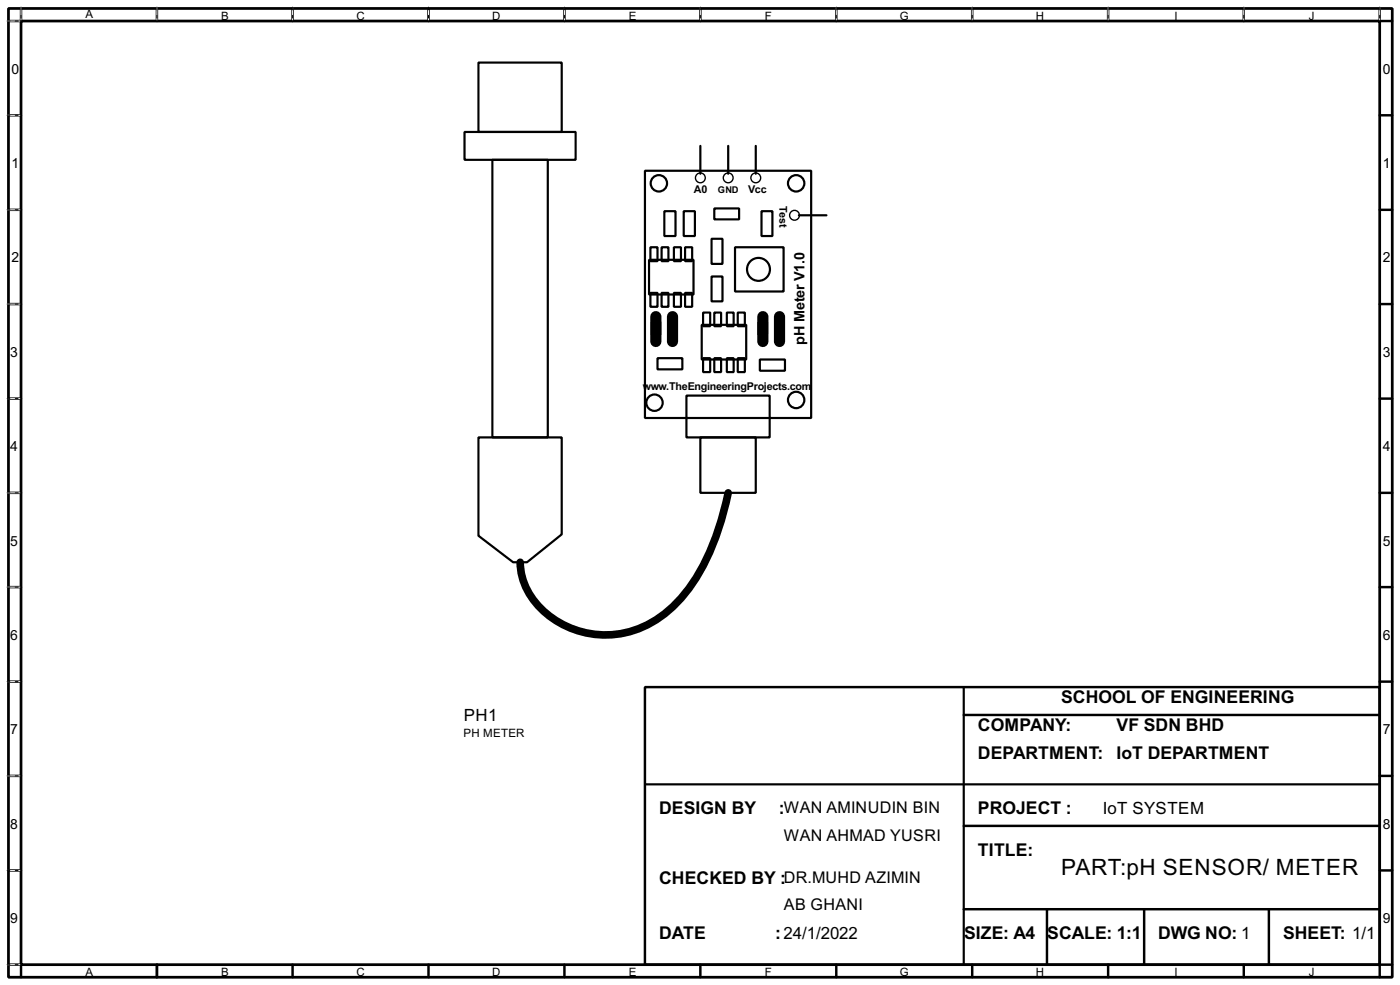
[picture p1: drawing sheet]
<svg xmlns="http://www.w3.org/2000/svg" width="256mm" height="180mm" viewBox="0 0 256 180" stroke-linecap="round" stroke-linejoin="round" font-family="sans-serif">
<path d="M1.6 1.6h253.5v177.3h-253.5zM3.9 3.9h248.9v172.7h-248.9z" fill="none" stroke="#000" stroke-width=".5"/>
<g fill="none" stroke="#000" stroke-width=".45">
<path d="M3.9 1.6v2.3h-2.3M28.8 1.6v2.3M53.6 1.6v2.3M78.5 1.6v2.3M103.4 1.6v2.3M128.3 1.6v2.3M153.2 1.6v2.3M178.1 1.6v2.3M203 1.6v2.3M227.9 1.6v2.3M252.8 1.6v2.3h2.3M1.6 21.1h2.3"/>
<path d="M1.6 38.4h2.3M252.8 21.1h2.3M252.8 38.4h2.3M1.6 55.7h2.3M252.8 55.7h2.3M1.6 73h2.3M252.8 73h2.3M1.6 90.2h2.3M252.8 90.2h2.3M1.6 107.5h2.3M252.8 107.5h2.3M1.6 124.8h2.3"/>
<path d="M118.2 125.8h134.6v50.8h-134.6zM176.6 130.9h76.2M252.8 124.8h2.3M1.6 142h2.3M1.6 159.3h2.3M176.6 151.2h76.2M252.8 142h2.3M252.8 159.3h2.3M1.6 176.6h2.3v2.3M28.8 176.6v2.3M53.6 176.6v2.3M78.5 176.6v2.3"/>
<path d="M103.4 176.6v2.3M128.3 176.6v2.3M153.2 176.6v2.3M176.6 166.4h76.2M178.1 176.6v2.3M191.8 166.4v10.2M203 176.6v2.3M209.6 166.4v10.2M227.9 176.6v2.3M232.5 166.4v10.2M255.1 176.6h-2.3v2.3"/>
</g>
<g fill="none" stroke="#fff" stroke-width=".18">
<path d="M1.3 3.9h2.3M3.9 1.3v2.3M28.8 1.3v2.3M53.6 1.3v2.3M78.5 1.3v2.3M103.4 1.3v2.3M128.3 1.3v2.3M153.2 1.3v2.3M178.1 1.3v2.3M203 1.3v2.3M227.9 1.3v2.3M252.8 1.3v2.3"/>
<path d="M1.3 21.1h2.3M1.3 38.4h2.3M1.3 55.7h2.3M1.3 73h2.3M1.3 90.2h2.3M1.3 107.5h2.3M1.3 124.8h2.3M1.3 142h2.3M1.3 159.3h2.3M1.3 176.6h2.3"/>
</g>
<g fill="none" stroke="#000" stroke-width=".18" stroke-dasharray=".5 1">
<path d="M1.3 3.9h2.3M3.9 1.3v2.3M28.8 1.3v2.3M53.6 1.3v2.3M78.5 1.3v2.3M103.4 1.3v2.3M128.3 1.3v2.3M153.2 1.3v2.3M178.1 1.3v2.3M203 1.3v2.3M227.9 1.3v2.3M252.8 1.3v2.3"/>
<path d="M1.3 21.1h2.3M1.3 38.4h2.3M1.3 55.7h2.3M1.3 73h2.3M1.3 90.2h2.3M1.3 107.5h2.3M1.3 124.8h2.3M1.3 142h2.3M1.3 159.3h2.3M1.3 176.6h2.3"/>
</g>
<g fill="none" stroke="#000" stroke-width=".4">
<path d="M87.7 11.5h15.2v12.7h-15.2zM85.1 24.2h20.4v5.1h-20.4zM90.2 29.3h10.2v50.8h-10.2zM118.2 31.3h30.4v45.2h-30.4zM121.7 38.7h2.1v4.5h-2.1zM125.3 38.7h2v4.5h-2zM128.3 26.7v5.1M130.9 38.2h4.5v2h-4.5zM133.4 26.7v5.1M138.5 26.7v5.1M139.5 38.7h2v4.5h-2zM146.4 39.4h5"/>
<path d="M118.9 47.6h8.2v6.3h-8.2zM119.2 53.6h1.3v2.6h-1.3zM119.2 45.3h1.3v2.5h-1.3zM119.4 59h1.6v2.3h-1.6zM121.2 53.6h1.3v2.6h-1.3zM121.2 45.3h1.3v2.5h-1.3zM122.5 59h1.5v2.3h-1.5zM123.5 53.6h1.3v2.6h-1.3zM123.5 45.3h1.3v2.5h-1.3zM125.5 53.6h1.3v2.6h-1.3zM125.5 45.3h1.3v2.5h-1.3zM128.6 59.5h8.1v6.3h-8.1z"/>
<path d="M128.8 57.2h1.3v2.5h-1.3zM130.4 43.7h2v4.6h-2zM130.4 50.6h2v4.6h-2zM130.9 57.2h1.2v2.5h-1.2zM133.2 57.2h1.2v2.5h-1.2zM134.7 45.3h8.9v8.1h-8.9zM135.2 57.2h1.3v2.5h-1.3zM139 59h1.5v2.3h-1.5zM142 59h1.6v2.3h-1.6zM120.5 65.6h4.5v2h-4.5zM125.8 72.4h15.2v7.7h-15.2zM128.8 65.6h1.3v2.5h-1.3z"/>
<path d="M130.9 65.6h1.2v2.5h-1.2zM133.2 65.6h1.2v2.5h-1.2zM135.2 65.6h1.3v2.5h-1.3zM139.2 65.8h4.6v2.1h-4.6zM87.7 80.1h15.2v17.7l-6.3 5.1h-2.6l-6.3-4.8zM128.3 80.1h10.2v10.1h-10.2zM176.6 125.8v50.8M118.2 143.6h134.6"/>
<circle cx="120.7" cy="33.6" r="1.5"/>
<circle cx="145.8" cy="33.6" r="1.5"/>
<circle cx="138.9" cy="49.3" r="2.1"/>
<circle cx="119.9" cy="73.7" r="1.5"/>
<circle cx="145.8" cy="73.2" r="1.5"/>
</g>
<path d="M133.4 90.2a45.7 45.7 0 0 1-7.4 17.8 19.1 19.1 0 0 1-14.7 8.2 16.4 16.4 0 0 1-14.7-8.2l-.7-1.6-.4-1.7-.2-1.8" fill="none" stroke="#000" stroke-width="1.4"/>
<g fill="none" stroke="#000" stroke-width=".25">
<circle cx="128.3" cy="32.6" r=".9"/>
<circle cx="133.4" cy="32.6" r=".9"/>
<circle cx="138.4" cy="32.6" r=".9"/>
<circle cx="145.5" cy="39.4" r=".9"/>
</g>
<path d="M120.2 58v4.5M123.2 58v4.5M139.8 58v4.5M142.8 58v4.5" fill="none" stroke="#000" stroke-width="2.1"/>
<text font-size="4.6" x="194.4" y="160.1">PART:pH SENSOR/ METER</text>
<g font-size="3.6">
<text x="194.4" y="128.7">SCHOOL OF ENGINEERING</text>
<text x="179.2" y="133.8">COMPANY:</text>
<text x="204.6" y="133.8">VF SDN BHD</text>
<text x="179.2" y="138.9">DEPARTMENT: IoT DEPARTMENT</text>
<text x="120.8" y="149.1">DESIGN BY</text>
<text x="142.7" y="149.1">:WAN AMINUDIN BIN</text>
<text x="179.2" y="149.1">PROJECT :</text>
<text x="120.8" y="161.8">CHECKED BY :DR.MUHD AZIMIN</text>
<text x="179.2" y="156.7">TITLE:</text>
<text x="120.8" y="171.9">DATE</text>
<text x="142" y="171.9">:24/1/2022</text>
<text x="176.6" y="171.9">SIZE: A4</text>
<text x="191.9" y="171.9">SCALE: 1:1</text>
<text x="212.2" y="171.9">DWG NO: 1</text>
<text x="235.1" y="171.9">SHEET: 1/1</text>
</g>
<g font-size="3.5">
<text x="85" y="131.9">PH1</text>
<text x="202" y="149">IoT SYSTEM</text>
</g>
<g font-size="3.3">
<text x="143.6" y="153.9">WAN AHMAD YUSRI</text>
<text x="143.6" y="166.6">AB GHANI</text>
</g>
<text font-size="3" x="147.4" y="63.1" transform="rotate(-90 147.4 63.1)">pH Meter V1.0</text>
<g font-size="2.9">
<text x="2.1" y="13.5">0</text>
<text x="253.4" y="13.5">0</text>
<text x="2.1" y="30.7">1</text>
<text x="253.4" y="30.7">1</text>
<text x="2.1" y="48">2</text>
<text x="253.4" y="48">2</text>
<text x="1.9" y="65.3">3</text>
<text x="253.4" y="65.3">3</text>
<text x="1.9" y="82.5">4</text>
<text x="253.4" y="82.5">4</text>
<text x="1.9" y="99.9">5</text>
<text x="253.4" y="99.9">5</text>
<text x="1.9" y="117.1">6</text>
<text x="253.4" y="117.1">6</text>
<text x="1.9" y="134.4">7</text>
<text x="253.4" y="134.4">7</text>
<text x="1.9" y="151.7">8</text>
<text x="253.4" y="151.7">8</text>
<text x="1.9" y="168.9">9</text>
<text x="253.4" y="168.9">9</text>
</g>
<g font-size="2.4">
<text x="15.6" y="3.4">A</text>
<text x="40.5" y="3.6">B</text>
<text x="65.3" y="3.6">C</text>
<text x="90.2" y="3.6">D</text>
<text x="115.2" y="3.6">E</text>
<text x="140.1" y="3.6">F</text>
<text x="164.8" y="3.6">G</text>
<text x="189.8" y="3.6">H</text>
<text x="215.1" y="3.6">I</text>
<text x="239.8" y="3.6">J</text>
<text x="84.9" y="134.8">PH METER</text>
<text x="15.6" y="178.7">A</text>
<text x="40.5" y="178.7">B</text>
<text x="65.3" y="178.7">C</text>
<text x="90.2" y="178.7">D</text>
<text x="115.2" y="178.7">E</text>
<text x="140.1" y="178.7">F</text>
<text x="164.8" y="178.7">G</text>
<text x="189.8" y="178.7">H</text>
<text x="215.1" y="178.7">I</text>
<text x="239.8" y="178.7">J</text>
</g>
<g font-size="2.2">
<text x="127.1" y="35.3">A0</text>
<text x="137" y="35.3">Vcc</text>
<text x="142.8" y="37.8" transform="rotate(90 142.8 37.8)">Test</text>
<text x="117.8" y="71.4">www.TheEngineeringProjects.com</text>
</g>
<text font-size="1.9" x="131.5" y="35.3">GND</text>
</svg>
